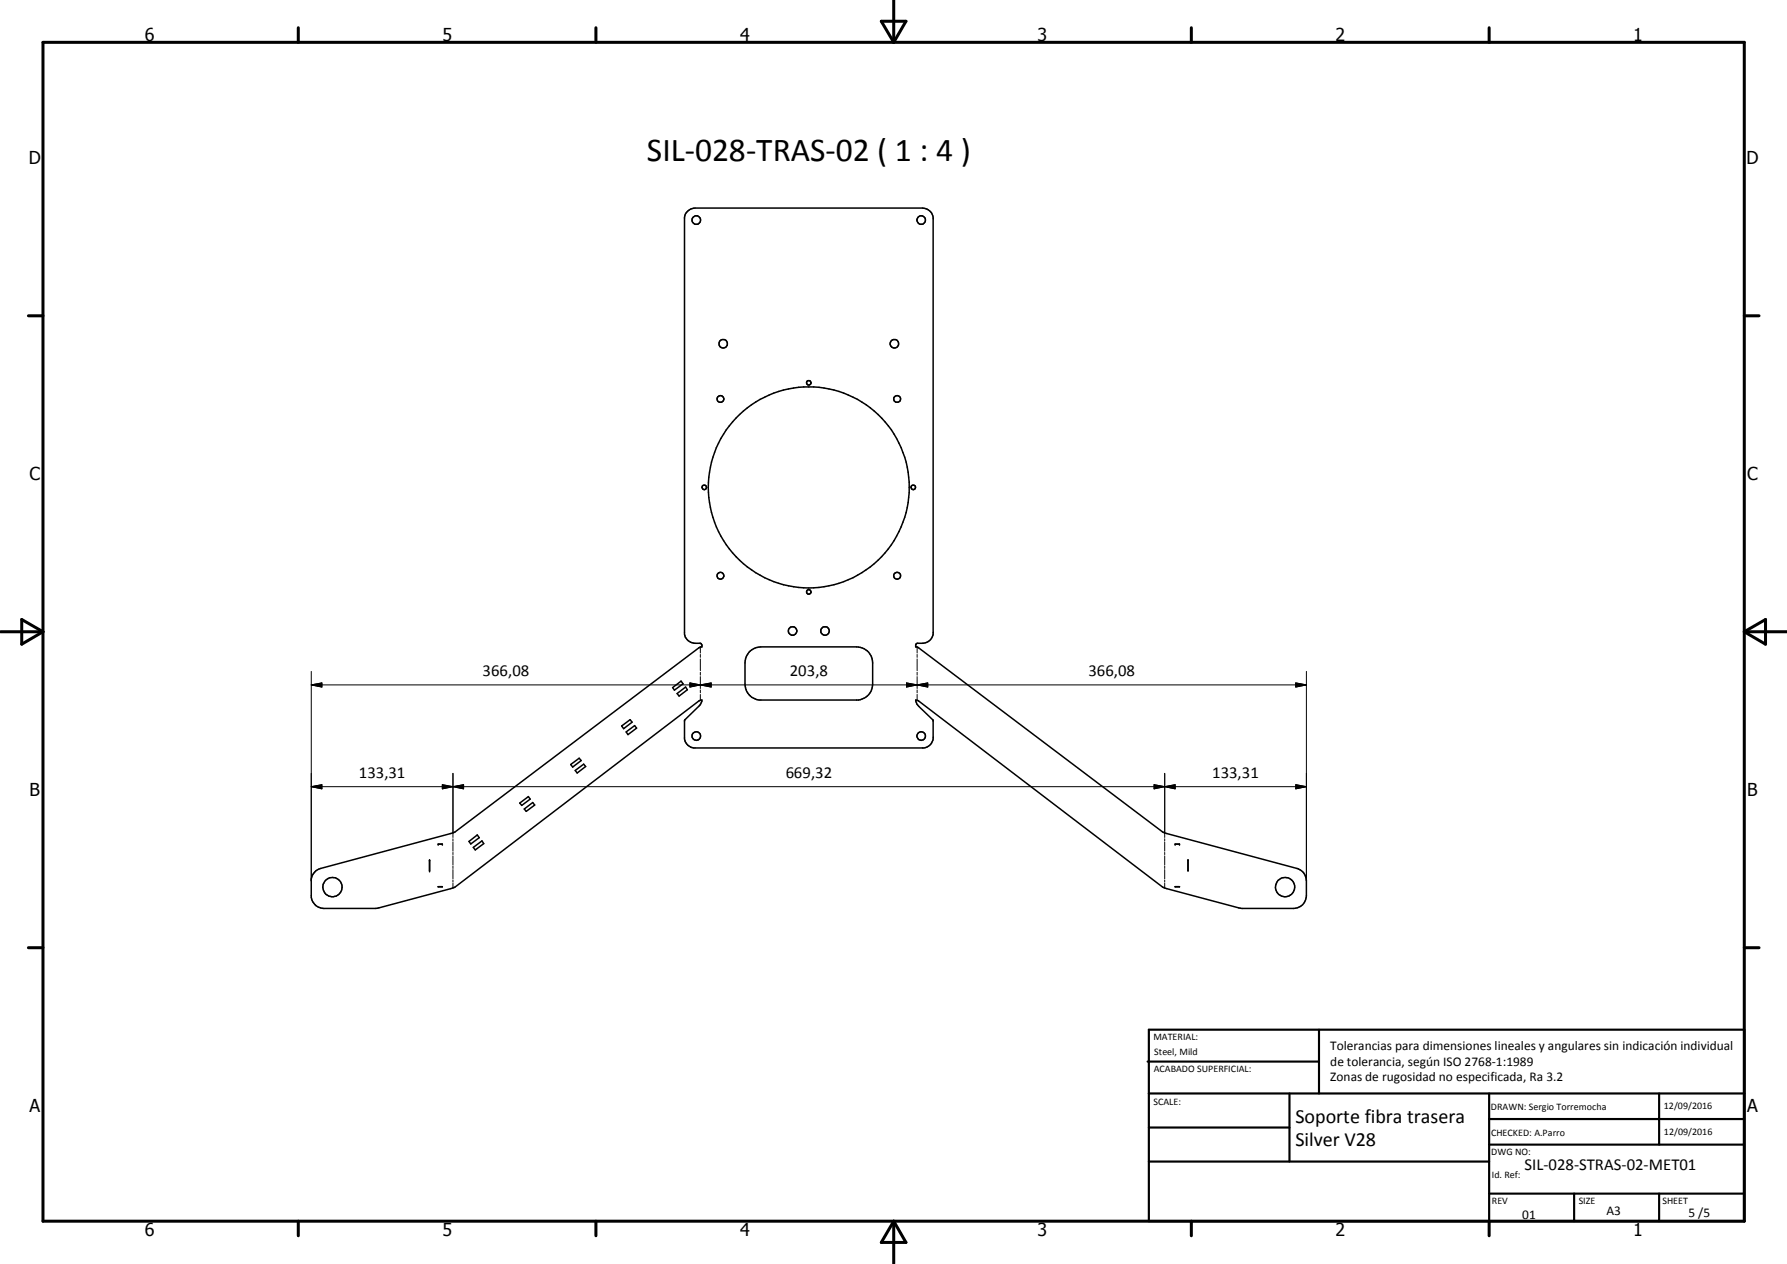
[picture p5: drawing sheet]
<svg xmlns="http://www.w3.org/2000/svg" width="420mm" height="297mm" viewBox="0 0 420 297" stroke-linecap="round" stroke-linejoin="round" font-family="sans-serif">
<g fill="none" stroke="#000" stroke-width=".35">
<path d="M161.5 49.8l.9-.7 1-.2h53.5a2.57 2.57 0 0 1 2.5 2.2v97.9a2.57 2.57 0 0 1-2.5 2.2l-1.4 .1-.2 .7 .7 .2 57.3 43.3 31.7 8.6a3 3 0 0 1 2.2 2.9v3.5a3 3 0 0 1-3 3l-12.5-.1-18.4-5-57.3-43.7-.7-.2 .3 1 .4 .5 3.4 3.2v4.5a2.54 2.54 0 0 1-2.2 2.1h-54.1a2.55 2.55 0 0 1-2.2-2.1l.1-4.5 3.5-3.5 .5-1.2-.7 .2-57.3 43.7-18.3 5-12.6 .1a3 3 0 0 1-2.9-2.6v-4.3a3.1 3.1 0 0 1 2.2-2.5l31.6-8.6 57.3-43.3 .7-.2v-.5l-.3-.3h-1.3a2.61 2.61 0 0 1-2.5-2.2v-97.9l.2-.7zM176.1 153.3l1.1-.9 1.7-.4h22.5a3.7 3.7 0 0 1 3.8 3.8v5a3.8 3.8 0 0 1-3.3 3.7h-23.4a3.8 3.8 0 0 1-3.3-3.7v-5.5l.2-.9zM134.2 179.7l2-1.5 .4 .5-1.9 1.6zM146.2 170.6l2-1.5 .4 .6-2 1.5zM147.2 172l2-1.5 .5 .6-2.1 1.5zM158.1 161.6l2-1.5 .5 .6-2 1.5zM159.2 163l2-1.5 .4 .6-1.9 1.5zM103 198.4h1M110.3 197.7l1.9-1.5 .5 .6-2 1.5zM111.3 199.1l2-1.5 .4 .6-2 1.5zM122.2 188.7l2-1.5 .5 .6-2 1.5zM123.3 190.1l2-1.5 .4 .6-2 1.5z"/>
<path d="M135.2 181.1l2-1.5 .5 .5-2 1.6zM276.3 198.4h1M101 202.1v2.5M103 208.4h1zM276.3 208.4h1zM279.3 202.1h.1M279.3 202.1v2.5M279.3 204.6h.1"/>
<circle cx="163.7" cy="51.7" r="1"/>
<circle cx="216.6" cy="51.7" r=".99"/>
<circle cx="169.4" cy="93.7" r=".79"/>
<circle cx="170" cy="80.8" r="1"/>
<circle cx="190.2" cy="89.9" r=".53"/>
<circle cx="210.3" cy="80.8" r="1.01"/>
<circle cx="211" cy="93.7" r=".79"/>
<circle cx="165.6" cy="114.5" r=".54"/>
<circle cx="190.2" cy="114.5" r="23.6"/>
<circle cx="214.7" cy="114.5" r=".51"/>
<circle cx="169.4" cy="135.3" r=".8"/>
<circle cx="190.2" cy="139.1" r=".53"/>
<circle cx="210.9" cy="135.3" r=".81"/>
<circle cx="186.4" cy="148.3" r="1"/>
<circle cx="194" cy="148.3" r="1.01"/>
<circle cx="163.7" cy="172.9" r=".99"/>
<circle cx="216.6" cy="173" r="1.01"/>
<circle cx="78.2" cy="208.5" r="2.26"/>
<circle cx="302.1" cy="208.5" r="2.26"/>
</g>
<g fill="#000">
<circle cx="103" cy="198.4" r=".18"/>
<circle cx="104" cy="198.4" r=".18"/>
<circle cx="276.3" cy="198.4" r=".18"/>
<circle cx="277.3" cy="198.4" r=".18"/>
<circle cx="101" cy="204.6" r=".18"/>
<circle cx="101" cy="202.1" r=".18"/>
</g>
<g fill="none" stroke="#000" stroke-width=".24">
<path d="M73.2 157.8v49.2M164.7 152.1v1.4M164.7 153.8v.7M164.7 154.9v2.7M164.7 158v.7M164.7 159v2.8M215.6 152.1v1.4M215.6 153.8v.7M215.6 154.9v2.7M215.6 158v.7M215.6 159v2.8M307.2 157.8v49.2"/>
<path d="M73.2 161l2.5-.5v1zM73.2 161h234M162.2 160.5l2.5 .5-2.5 .5zM164.7 161l2.5-.5v1zM164.7 162.1v.7M164.7 163.2v1.4M213.1 160.5l2.5 .5-2.5 .5zM215.6 161l2.5-.5v1zM215.6 162.1v.7M215.6 163.2v1.4M304.7 160.5l2.5 .5-2.5 .5zM73.2 184.9l2.5-.5v1z"/>
<path d="M73.2 184.9h234M104 184.4l2.5 .5-2.5 .5zM106.5 184.9l2.5-.5v1zM106.5 181.7v15.1M106.5 197.1v.5M106.5 197.9v2.1M271.3 184.4l2.5 .5-2.5 .5zM273.8 184.9l2.5-.5v1zM273.8 181.7v15.1M273.8 197.1v.5M273.8 197.9v2.1M304.7 184.4l2.5 .5-2.5 .5z"/>
<path d="M106.5 200.3v.5M106.5 201.1v2.2M106.5 203.5v.6M106.5 204.3v2.2M106.5 206.8v.5M106.5 207.6v1.1M273.8 200.3v.5M273.8 201.1v2.2M273.8 203.5v.6M273.8 204.3v2.2M273.8 206.8v.5M273.8 207.6v1.1"/>
</g>
<g fill="none" stroke="#000" stroke-width=".71">
<path d="M10.1 9.9h400v277.1h-400zM70.1 6.5v3.4M140.1 6.5v3.4M207.2 5h5.8l-2.9 4.9zM210.1 0v9.9M280.1 6.5v3.4M350.1 6.5v3.4M6.7 74.2h3.4M410.1 74.2h3.5M.1 148.5h10M5.1 145.6l5 2.9-5 2.9zM410.1 148.5h10"/>
<path d="M410.1 148.5l5-2.9v5.8zM6.7 222.7h3.4M410.1 222.7h3.5M70.1 287v3.4M140.1 287v3.4M210.1 287v10M210.1 287l2.9 5h-5.8zM280.1 287v3.4M350.1 287v3.4"/>
</g>
<g fill="none" stroke="#000" stroke-width=".51">
<path d="M269.8 249.5h40.3M270.1 242h140v45h-140zM270.1 257h140M303.2 257v16M310.1 242v15M350.1 257v30M390.1 257v12M270.1 265h33.1M270.1 273h80M350.1 269h60M350.1 263h60M350.1 280.5h60"/>
<path d="M370.1 280.5v6.5M390.1 280.5v6.5"/>
</g>
<path d="M73.2 161l2.5-.5v1zM162.2 160.5l2.5 .5-2.5 .5zM164.7 161l2.5-.5v1zM213.1 160.5l2.5 .5-2.5 .5zM215.6 161l2.5-.5v1zM304.7 160.5l2.5 .5-2.5 .5zM73.2 184.9l2.5-.5v1zM104 184.4l2.5 .5-2.5 .5zM106.5 184.9l2.5-.5v1zM271.3 184.4l2.5 .5-2.5 .5zM273.8 184.9l2.5-.5v1zM304.7 184.4l2.5 .5-2.5 .5z" fill="#000"/>
<text font-size="7.9" x="152.1" y="37.8">SIL-028-TRAS-02 ( 1 : 4 )</text>
<g font-size="4.7">
<text x="304.6" y="263.9">Soporte fibra trasera</text>
<text x="304.6" y="269.3">Silver V28</text>
</g>
<g font-size="4.2">
<text x="34" y="9.6">6</text>
<text x="104" y="9.6">5</text>
<text x="174" y="9.6">4</text>
<text x="244" y="9.6">3</text>
<text x="314" y="9.6">2</text>
<text x="384" y="9.6">1</text>
<text x="6.8" y="38.7">D</text>
<text x="410.6" y="38.7">D</text>
<text x="7" y="112.9">C</text>
<text x="410.8" y="112.9">C</text>
<text x="7" y="187.1">B</text>
<text x="410.8" y="187.1">B</text>
<text x="7" y="261.4">A</text>
<text x="410.8" y="261.4">A</text>
<text x="34" y="290.4">6</text>
<text x="104" y="290.4">5</text>
<text x="174" y="290.4">4</text>
<text x="244" y="290.4">3</text>
<text x="314" y="290.4">2</text>
<text x="384" y="290.4">1</text>
</g>
<g font-size="3.9">
<text x="113.5" y="158.9">366,08</text>
<text x="185.7" y="158.9">203,8</text>
<text x="255.9" y="158.9">366,08</text>
<text x="84.4" y="182.8">133,31</text>
<text x="184.7" y="182.8">669,32</text>
<text x="285" y="182.8">133,31</text>
<text x="358.5" y="275">SIL-028-STRAS-02-MET01</text>
</g>
<g font-size="3.1">
<text x="312.7" y="246.8">Tolerancias para dimensiones lineales y angulares sin indicación individual</text>
<text x="312.7" y="250.4">de tolerancia, según ISO 2768-1:1989</text>
<text x="312.7" y="254">Zonas de rugosidad no especificada, Ra 3.2</text>
<text x="357.9" y="286.4">01</text>
<text x="377.7" y="285.6">A3</text>
<text x="397" y="285.9">5 /5</text>
</g>
<g font-size="2.4">
<text x="271.2" y="244.4">MATERIAL:</text>
<text x="271.3" y="252">ACABADO SUPERFICIAL:</text>
<text x="271.4" y="247.9">Steel, Mild</text>
<text x="271.2" y="259.7">SCALE:</text>
<text x="350.6" y="260.8">DRAWN: Sergio Torremocha</text>
<text x="391.2" y="260.6">12/09/2016</text>
<text x="350.6" y="267">CHECKED: A.Parro</text>
<text x="391.2" y="266.7">12/09/2016</text>
<text x="350.6" y="271.4">DWG NO:</text>
<text x="350.8" y="276.9">Id. Ref:</text>
<text x="350.8" y="282.8">REV</text>
<text x="371.2" y="282.9">SIZE</text>
<text x="390.9" y="282.9">SHEET</text>
</g>
</svg>
